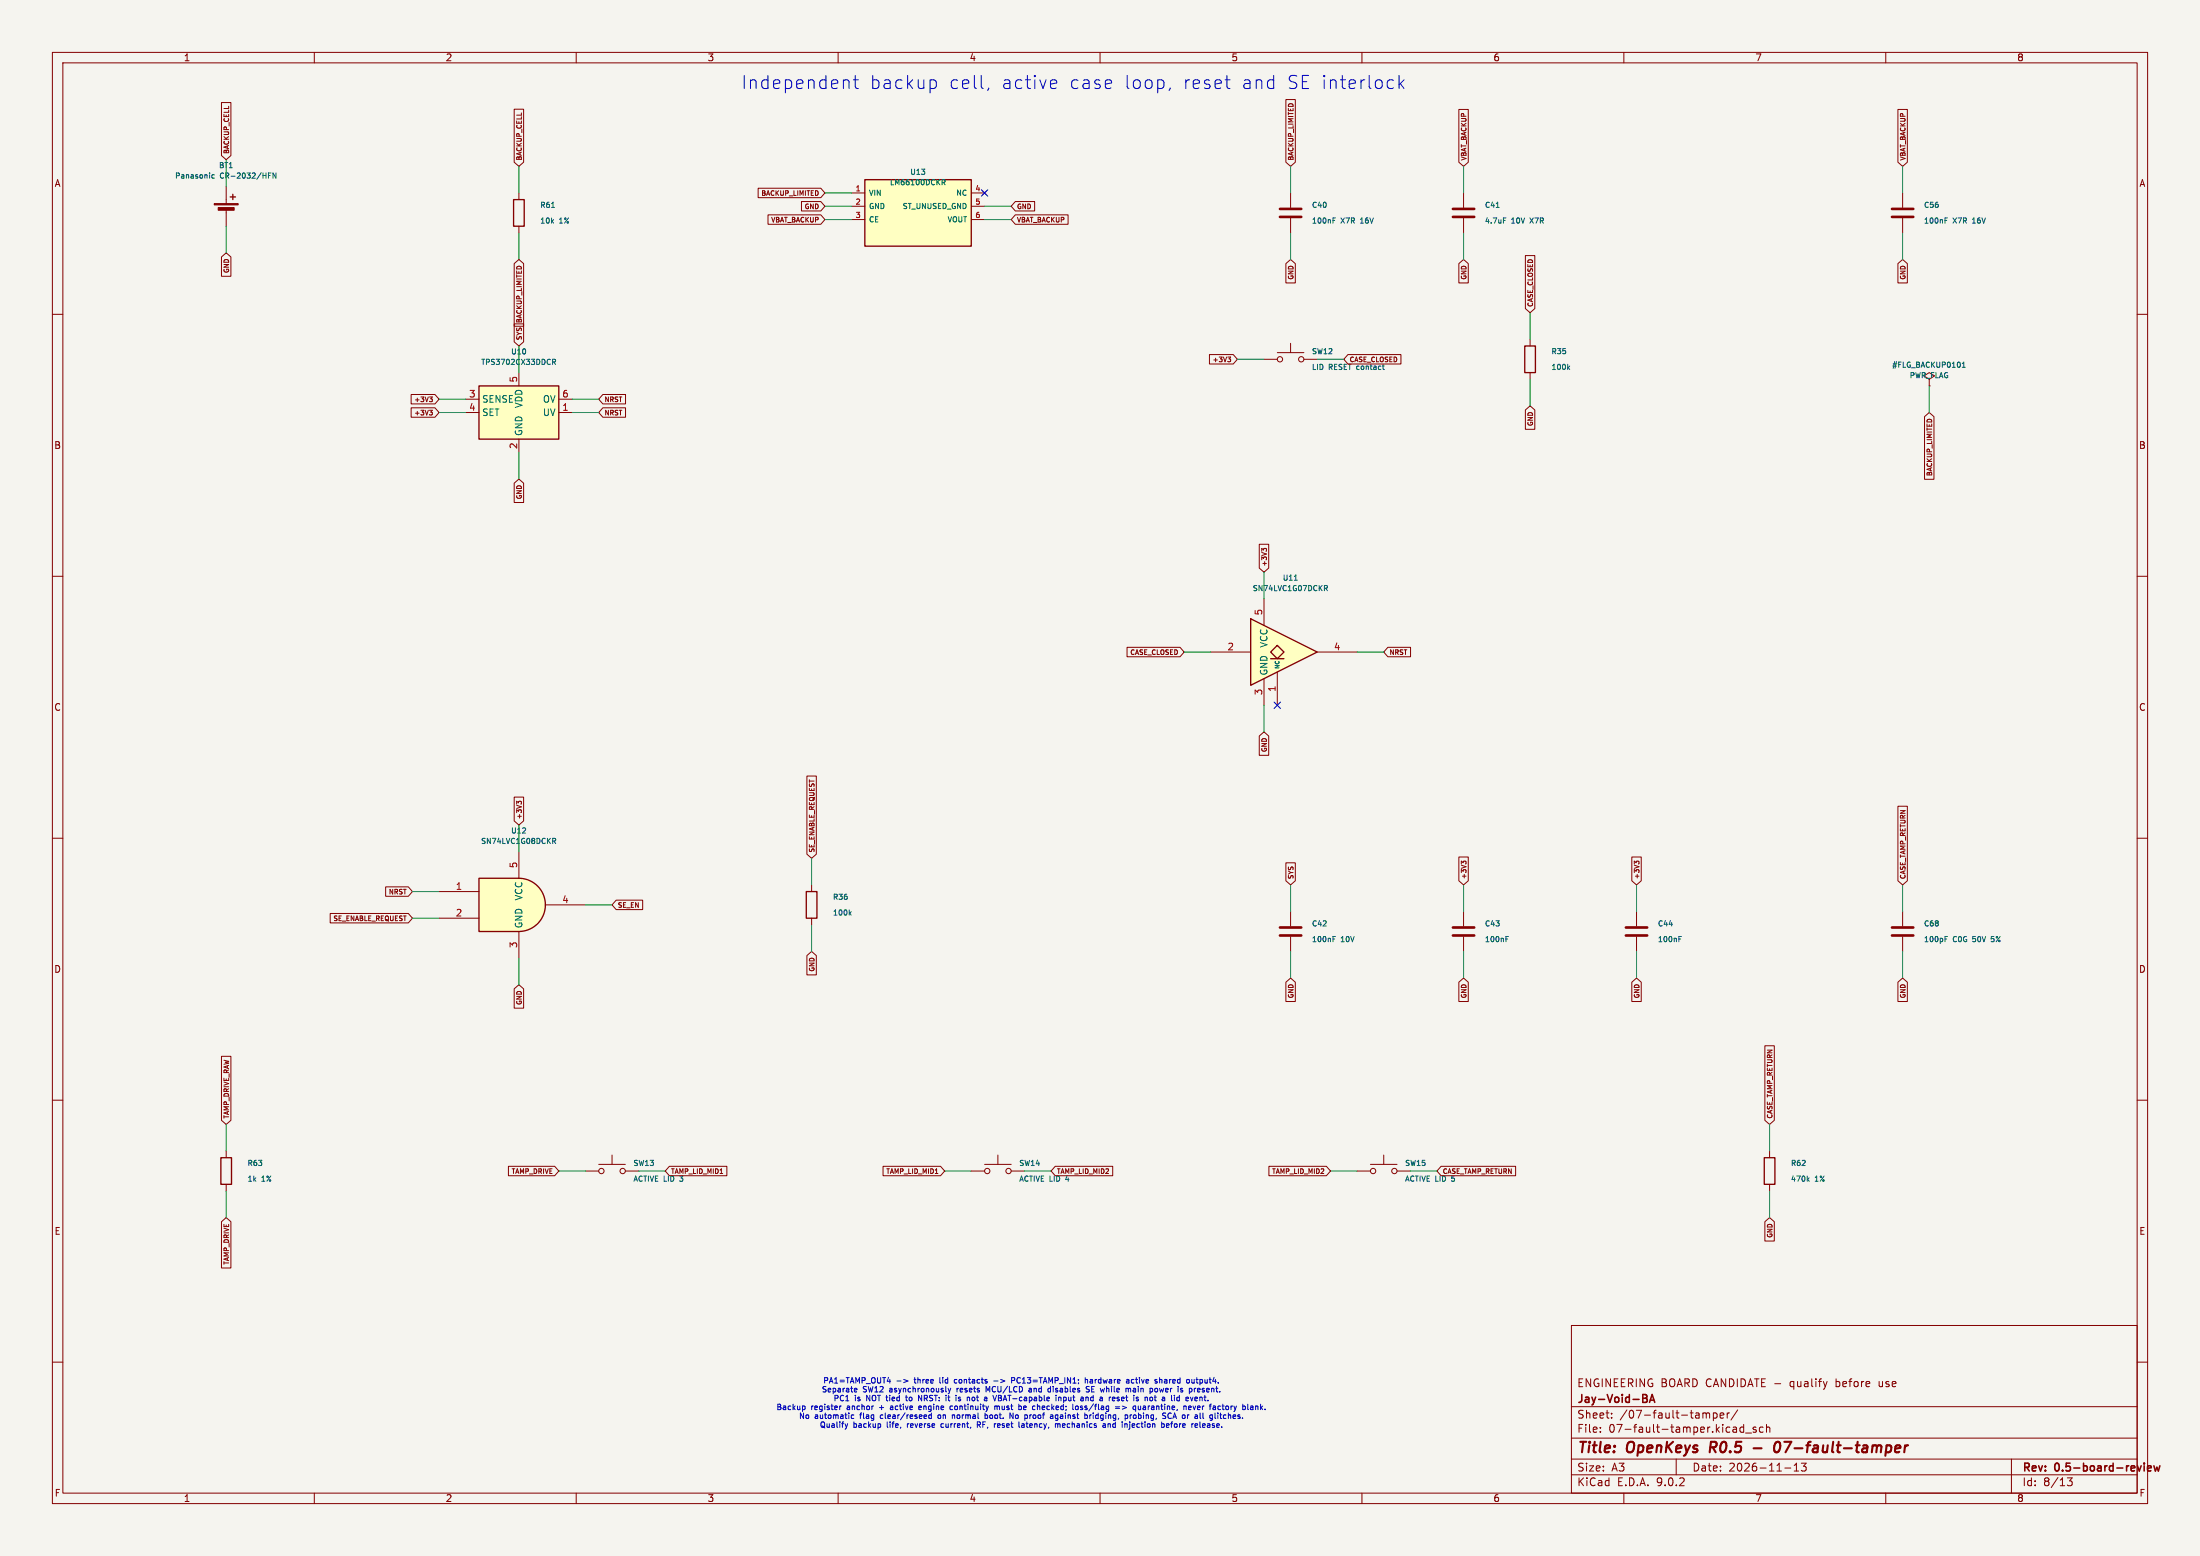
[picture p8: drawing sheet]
(kicad_sch
 (version 20250114)
 (generator "eeschema")
 (paper "A3")
 (title_block
  (title "OpenKeys R0.5 - 07-fault-tamper")
  (date "2026-11-13")
  (rev "0.5-board-review")
  (company "Jay-Void-BA")
  (comment 1 "ENGINEERING BOARD CANDIDATE - qualify before use"))
 (lib_symbols
  (symbol "OpenKeys:Battery_Cell"
   (pin_numbers (hide yes))
   (pin_names
    (offset 0) (hide yes)) (exclude_from_sim no) (in_bom yes) (on_board yes)
   (property "Reference" "BT" (at 2.54 2.54 0) (effects (font (size 1.27 1.27)) (justify left)))
   (property "Value" "Battery_Cell" (at 2.54 0 0) (effects (font (size 1.27 1.27)) (justify left)))
   (property "Footprint" "" (at 0 1.524 90) (effects (font (size 1.27 1.27)) (hide yes)))
   (property "Datasheet" "~" (at 0 1.524 90) (effects (font (size 1.27 1.27)) (hide yes)))
   (property "Description" "Single-cell battery" (at 0 0 0) (effects (font (size 1.27 1.27)) (hide yes)))
   (symbol "Battery_Cell_0_1"
    (rectangle (start -2.286 1.778) (end 2.286 1.524) (stroke (width 0) (type default)) (fill (type outline)))
    (rectangle (start -1.524 1.016) (end 1.524 0.508) (stroke (width 0) (type default)) (fill (type outline)))
    (polyline (pts (xy 0 1.778) (xy 0 2.54)) (stroke (width 0) (type default)) (fill (type none)))
    (polyline (pts (xy 0 0.762) (xy 0 0)) (stroke (width 0) (type default)) (fill (type none)))
    (polyline (pts (xy 0.762 3.048) (xy 1.778 3.048)) (stroke (width 0.254) (type default)) (fill (type none)))
    (polyline (pts (xy 1.27 3.556) (xy 1.27 2.54)) (stroke (width 0.254) (type default)) (fill (type none))))
   (symbol "Battery_Cell_1_1"
    (pin passive line (at 0 5.08 270) (length 2.54) (name "+" (effects (font (size 1.27 1.27)))) (number "1" (effects (font (size 1.27 1.27)))))
    (pin passive line (at 0 -2.54 90) (length 2.54) (name "-" (effects (font (size 1.27 1.27)))) (number "2" (effects (font (size 1.27 1.27))))))
   (embedded_fonts no))
  (symbol "OpenKeys:R"
   (pin_numbers (hide yes))
   (pin_names
    (offset 0)) (exclude_from_sim no) (in_bom yes) (on_board yes)
   (property "Reference" "R" (at 2.032 0 90) (effects (font (size 1.27 1.27))))
   (property "Value" "R" (at 0 0 90) (effects (font (size 1.27 1.27))))
   (property "Footprint" "" (at -1.778 0 90) (effects (font (size 1.27 1.27)) (hide yes)))
   (property "Datasheet" "~" (at 0 0 0) (effects (font (size 1.27 1.27)) (hide yes)))
   (property "Description" "Resistor" (at 0 0 0) (effects (font (size 1.27 1.27)) (hide yes)))
   (symbol "R_0_1"
    (rectangle (start -1.016 -2.54) (end 1.016 2.54) (stroke (width 0.254) (type default)) (fill (type none))))
   (symbol "R_1_1"
    (pin passive line (at 0 3.81 270) (length 1.27) (name "~" (effects (font (size 1.27 1.27)))) (number "1" (effects (font (size 1.27 1.27)))))
    (pin passive line (at 0 -3.81 90) (length 1.27) (name "~" (effects (font (size 1.27 1.27)))) (number "2" (effects (font (size 1.27 1.27))))))
   (embedded_fonts no))
  (symbol "OpenKeys:LM66100_DCK"
   (pin_names
    (offset 0.7)) (in_bom yes) (on_board yes)
   (property "Reference" "U" (at 0 9.35 0) (effects (font (size 1.0 1.0))))
   (property "Value" "LM66100_DCK" (at 0 7.35 0) (effects (font (size 1.0 1.0))))
   (symbol "LM66100_DCK_0_1"
    (rectangle (start -10.16 6.35) (end 10.16 -6.35) (stroke (width 0.254) (type default)) (fill (type background))))
   (symbol "LM66100_DCK_1_1"
    (pin power_in line (at -12.7 3.81 0) (length 2.54) (name "VIN" (effects (font (size 1.0 1.0)))) (number "1" (effects (font (size 1.0 1.0)))))
    (pin power_in line (at -12.7 1.27 0) (length 2.54) (name "GND" (effects (font (size 1.0 1.0)))) (number "2" (effects (font (size 1.0 1.0)))))
    (pin input line (at -12.7 -1.27 0) (length 2.54) (name "CE" (effects (font (size 1.0 1.0)))) (number "3" (effects (font (size 1.0 1.0)))))
    (pin no_connect line (at 12.7 3.81 180) (length 2.54) (name "NC" (effects (font (size 1.0 1.0)))) (number "4" (effects (font (size 1.0 1.0)))))
    (pin passive line (at 12.7 1.27 180) (length 2.54) (name "ST_UNUSED_GND" (effects (font (size 1.0 1.0)))) (number "5" (effects (font (size 1.0 1.0)))))
    (pin power_out line (at 12.7 -1.27 180) (length 2.54) (name "VOUT" (effects (font (size 1.0 1.0)))) (number "6" (effects (font (size 1.0 1.0)))))))
  (symbol "OpenKeys:C"
   (pin_numbers (hide yes))
   (pin_names
    (offset 0.254)) (exclude_from_sim no) (in_bom yes) (on_board yes)
   (property "Reference" "C" (at 0.635 2.54 0) (effects (font (size 1.27 1.27)) (justify left)))
   (property "Value" "C" (at 0.635 -2.54 0) (effects (font (size 1.27 1.27)) (justify left)))
   (property "Footprint" "" (at 0.9652 -3.81 0) (effects (font (size 1.27 1.27)) (hide yes)))
   (property "Datasheet" "~" (at 0 0 0) (effects (font (size 1.27 1.27)) (hide yes)))
   (property "Description" "Unpolarized capacitor" (at 0 0 0) (effects (font (size 1.27 1.27)) (hide yes)))
   (symbol "C_0_1"
    (polyline (pts (xy -2.032 0.762) (xy 2.032 0.762)) (stroke (width 0.508) (type default)) (fill (type none)))
    (polyline (pts (xy -2.032 -0.762) (xy 2.032 -0.762)) (stroke (width 0.508) (type default)) (fill (type none))))
   (symbol "C_1_1"
    (pin passive line (at 0 3.81 270) (length 2.794) (name "~" (effects (font (size 1.27 1.27)))) (number "1" (effects (font (size 1.27 1.27)))))
    (pin passive line (at 0 -3.81 90) (length 2.794) (name "~" (effects (font (size 1.27 1.27)))) (number "2" (effects (font (size 1.27 1.27))))))
   (embedded_fonts no))
  (symbol "OpenKeys:PWR_FLAG"
   (power)
   (pin_numbers (hide yes))
   (pin_names
    (offset 0) (hide yes)) (exclude_from_sim no) (in_bom yes) (on_board yes)
   (property "Reference" "#FLG" (at 0 1.905 0) (effects (font (size 1.27 1.27)) (hide yes)))
   (property "Value" "PWR_FLAG" (at 0 3.81 0) (effects (font (size 1.27 1.27))))
   (property "Footprint" "" (at 0 0 0) (effects (font (size 1.27 1.27)) (hide yes)))
   (property "Datasheet" "~" (at 0 0 0) (effects (font (size 1.27 1.27)) (hide yes)))
   (property "Description" "Special symbol for telling ERC where power comes from" (at 0 0 0) (effects (font (size 1.27 1.27)) (hide yes)))
   (symbol "PWR_FLAG_0_0"
    (pin power_out line (at 0 0 90) (length 0) (name "~" (effects (font (size 1.27 1.27)))) (number "1" (effects (font (size 1.27 1.27))))))
   (symbol "PWR_FLAG_0_1"
    (polyline (pts (xy 0 0) (xy 0 1.27) (xy -1.016 1.905) (xy 0 2.54) (xy 1.016 1.905) (xy 0 1.27)) (stroke (width 0) (type default)) (fill (type none))))
   (embedded_fonts no))
  (symbol "OpenKeys:TPS3702" (exclude_from_sim no) (in_bom yes) (on_board yes)
   (property "Reference" "U" (at -6.35 6.35 0) (effects (font (size 1.27 1.27))))
   (property "Value" "TPS3702" (at 6.35 6.35 0) (effects (font (size 1.27 1.27))))
   (property "Footprint" "Package_TO_SOT_SMD:SOT-23-6" (at 0 0 0) (effects (font (size 1.27 1.27)) (hide yes)))
   (property "Datasheet" "http://www.ti.com/lit/ds/symlink/tps3702.pdf" (at -10.16 10.16 0) (effects (font (size 1.27 1.27)) (hide yes)))
   (property "Description" "High-Accuracy, Overvoltage and Undervoltage Monitor, SOT-23-6" (at 0 0 0) (effects (font (size 1.27 1.27)) (hide yes)))
   (symbol "TPS3702_0_1"
    (rectangle (start -7.62 5.08) (end 7.62 -5.08) (stroke (width 0.254) (type default)) (fill (type background))))
   (symbol "TPS3702_1_1"
    (pin input line (at -10.16 2.54 0) (length 2.54) (name "SENSE" (effects (font (size 1.27 1.27)))) (number "3" (effects (font (size 1.27 1.27)))))
    (pin input line (at -10.16 0 0) (length 2.54) (name "SET" (effects (font (size 1.27 1.27)))) (number "4" (effects (font (size 1.27 1.27)))))
    (pin power_in line (at 0 7.62 270) (length 2.54) (name "VDD" (effects (font (size 1.27 1.27)))) (number "5" (effects (font (size 1.27 1.27)))))
    (pin power_in line (at 0 -7.62 90) (length 2.54) (name "GND" (effects (font (size 1.27 1.27)))) (number "2" (effects (font (size 1.27 1.27)))))
    (pin open_collector line (at 10.16 2.54 180) (length 2.54) (name "OV" (effects (font (size 1.27 1.27)))) (number "6" (effects (font (size 1.27 1.27)))))
    (pin open_collector line (at 10.16 0 180) (length 2.54) (name "UV" (effects (font (size 1.27 1.27)))) (number "1" (effects (font (size 1.27 1.27))))))
   (embedded_fonts no))
  (symbol "OpenKeys:SW_Push"
   (pin_numbers (hide yes))
   (pin_names
    (offset 1.016) (hide yes)) (exclude_from_sim no) (in_bom yes) (on_board yes)
   (property "Reference" "SW" (at 1.27 2.54 0) (effects (font (size 1.27 1.27)) (justify left)))
   (property "Value" "SW_Push" (at 0 -1.524 0) (effects (font (size 1.27 1.27))))
   (property "Footprint" "" (at 0 5.08 0) (effects (font (size 1.27 1.27)) (hide yes)))
   (property "Datasheet" "~" (at 0 5.08 0) (effects (font (size 1.27 1.27)) (hide yes)))
   (property "Description" "Push button switch, generic, two pins" (at 0 0 0) (effects (font (size 1.27 1.27)) (hide yes)))
   (symbol "SW_Push_0_1"
    (circle (center -2.032 0) (radius 0.508) (stroke (width 0) (type default)) (fill (type none)))
    (polyline (pts (xy 0 1.27) (xy 0 3.048)) (stroke (width 0) (type default)) (fill (type none)))
    (circle (center 2.032 0) (radius 0.508) (stroke (width 0) (type default)) (fill (type none)))
    (polyline (pts (xy 2.54 1.27) (xy -2.54 1.27)) (stroke (width 0) (type default)) (fill (type none)))
    (pin passive line (at -5.08 0 0) (length 2.54) (name "1" (effects (font (size 1.27 1.27)))) (number "1" (effects (font (size 1.27 1.27)))))
    (pin passive line (at 5.08 0 180) (length 2.54) (name "2" (effects (font (size 1.27 1.27)))) (number "2" (effects (font (size 1.27 1.27))))))
   (embedded_fonts no))
  (symbol "OpenKeys:74LVC1G07" (exclude_from_sim no) (in_bom yes) (on_board yes)
   (property "Reference" "U" (at 0 7.62 0) (effects (font (size 1.27 1.27))))
   (property "Value" "74LVC1G07" (at 3.81 -7.62 0) (effects (font (size 1.27 1.27))))
   (property "Footprint" "" (at 0 0 0) (effects (font (size 1.27 1.27)) (hide yes)))
   (property "Datasheet" "https://www.ti.com/lit/ds/symlink/sn74lvc1g07.pdf" (at 0 0 0) (effects (font (size 1.27 1.27)) (hide yes)))
   (property "Description" "Single Buffer Gate, Open Drain, Low-Voltage CMOS" (at 0 0 0) (effects (font (size 1.27 1.27)) (hide yes)))
   (symbol "74LVC1G07_0_1"
    (polyline (pts (xy -7.62 6.35) (xy -7.62 -6.35) (xy 5.08 0) (xy -7.62 6.35)) (stroke (width 0.254) (type default)) (fill (type background)))
    (polyline (pts (xy -3.81 -1.27) (xy -1.27 -1.27)) (stroke (width 0.254) (type default)) (fill (type background)))
    (polyline (pts (xy -2.54 1.27) (xy -3.81 0) (xy -2.54 -1.27) (xy -1.27 0) (xy -2.54 1.27)) (stroke (width 0.254) (type default)) (fill (type background))))
   (symbol "74LVC1G07_1_1"
    (pin input line (at -15.24 0 0) (length 7.62) (name "~" (effects (font (size 1.27 1.27)))) (number "2" (effects (font (size 1.27 1.27)))))
    (pin power_in line (at -5.08 10.16 270) (length 5.08) (name "VCC" (effects (font (size 1.27 1.27)))) (number "5" (effects (font (size 1.27 1.27)))))
    (pin power_in line (at -5.08 -10.16 90) (length 5.08) (name "GND" (effects (font (size 1.27 1.27)))) (number "3" (effects (font (size 1.27 1.27)))))
    (pin free line (at -2.54 -10.16 90) (length 6.35) (name "NC" (effects (font (size 0.762 0.762)))) (number "1" (effects (font (size 1.27 1.27)))))
    (pin open_collector line (at 12.7 0 180) (length 7.62) (name "~" (effects (font (size 1.27 1.27)))) (number "4" (effects (font (size 1.27 1.27))))))
   (embedded_fonts no))
  (symbol "OpenKeys:74LVC1G08" (exclude_from_sim no) (in_bom yes) (on_board yes)
   (property "Reference" "U" (at -5.08 7.62 0) (effects (font (size 1.27 1.27))))
   (property "Value" "74LVC1G08" (at 7.62 -7.62 0) (effects (font (size 1.27 1.27))))
   (property "Footprint" "" (at 0 0 0) (effects (font (size 1.27 1.27)) (hide yes)))
   (property "Datasheet" "https://www.ti.com/lit/ds/symlink/sn74lvc1g08.pdf" (at 0 0 0) (effects (font (size 1.27 1.27)) (hide yes)))
   (property "Description" "Single AND Gate, Low-Voltage CMOS" (at 0 0 0) (effects (font (size 1.27 1.27)) (hide yes)))
   (symbol "74LVC1G08_0_1"
    (arc (start 0 5.08) (mid 5.0579 0) (end 0 -5.08) (stroke (width 0.254) (type default)) (fill (type background)))
    (polyline (pts (xy 0 -5.08) (xy -7.62 -5.08) (xy -7.62 5.08) (xy 0 5.08)) (stroke (width 0.254) (type default)) (fill (type background))))
   (symbol "74LVC1G08_1_1"
    (pin input line (at -15.24 2.54 0) (length 7.62) (name "~" (effects (font (size 1.27 1.27)))) (number "1" (effects (font (size 1.27 1.27)))))
    (pin input line (at -15.24 -2.54 0) (length 7.62) (name "~" (effects (font (size 1.27 1.27)))) (number "2" (effects (font (size 1.27 1.27)))))
    (pin power_in line (at 0 10.16 270) (length 5.08) (name "VCC" (effects (font (size 1.27 1.27)))) (number "5" (effects (font (size 1.27 1.27)))))
    (pin power_in line (at 0 -10.16 90) (length 5.08) (name "GND" (effects (font (size 1.27 1.27)))) (number "3" (effects (font (size 1.27 1.27)))))
    (pin output line (at 12.7 0 180) (length 7.62) (name "~" (effects (font (size 1.27 1.27)))) (number "4" (effects (font (size 1.27 1.27))))))
   (embedded_fonts no)))
 (text "Independent backup cell, active case loop, reset and SE interlock" (at 205 16 0) (effects (font (size 2.5 2.5))))
 (wire (pts (xy 43.18 35.56) (xy 43.18 30.48)) (stroke (width 0) (type default)))
 (global_label "BACKUP_CELL"
  (shape input) (at 43.18 30.48 90) (effects (font (size 0.9 0.9)) (justify left))
  (property "Intersheetrefs" "${INTERSHEET_REFS}" (at 43.18 30.48 90) (effects (font (size 0.8 0.8)) (hide yes))))
 (wire (pts (xy 43.18 43.18) (xy 43.18 48.26)) (stroke (width 0) (type default)))
 (global_label "GND"
  (shape input) (at 43.18 48.26 270) (effects (font (size 0.9 0.9)) (justify right))
  (property "Intersheetrefs" "${INTERSHEET_REFS}" (at 43.18 48.26 270) (effects (font (size 0.8 0.8)) (hide yes))))
 (symbol
  (lib_id "OpenKeys:Battery_Cell") (at 43.18 40.64 0) (unit 1) (in_bom yes) (on_board yes) (dnp no)
  (property "Reference" "BT1" (at 43.18 31.56 0) (effects (font (size 1 1))))
  (property "Value" "Panasonic CR-2032/HFN" (at 43.18 33.56 0) (effects (font (size 1 1))))
  (property "Footprint" "Battery:Battery_Panasonic_CR2032-HFN_Horizontal_CircularHoles" (at 43.18 40.64 0) (effects (font (size 1 1)) (hide yes)))
  (property "Datasheet" "~" (at 43.18 40.64 0) (effects (font (size 1 1)) (hide yes))) (pin "1") (pin "2"))
 (wire (pts (xy 99.06 36.83) (xy 99.06 31.75)) (stroke (width 0) (type default)))
 (global_label "BACKUP_CELL"
  (shape input) (at 99.06 31.75 90) (effects (font (size 0.9 0.9)) (justify left))
  (property "Intersheetrefs" "${INTERSHEET_REFS}" (at 99.06 31.75 90) (effects (font (size 0.8 0.8)) (hide yes))))
 (wire (pts (xy 99.06 44.45) (xy 99.06 49.53)) (stroke (width 0) (type default)))
 (global_label "BACKUP_LIMITED"
  (shape input) (at 99.06 49.53 270) (effects (font (size 0.9 0.9)) (justify right))
  (property "Intersheetrefs" "${INTERSHEET_REFS}" (at 99.06 49.53 270) (effects (font (size 0.8 0.8)) (hide yes))))
 (symbol
  (lib_id "OpenKeys:R") (at 99.06 40.64 0) (unit 1) (in_bom yes) (on_board yes) (dnp no)
  (property "Reference" "R61" (at 103.06 39.14 0) (effects (font (size 1 1)) (justify left)))
  (property "Value" "10k 1%" (at 103.06 42.14 0) (effects (font (size 1 1)) (justify left)))
  (property "Footprint" "Resistor_SMD:R_0603_1608Metric" (at 103.06 40.64 0) (effects (font (size 1 1)) (hide yes)))
  (property "Datasheet" "~" (at 103.06 40.64 0) (effects (font (size 1 1)) (hide yes))) (pin "1") (pin "2"))
 (wire (pts (xy 162.56 36.83) (xy 157.48 36.83)) (stroke (width 0) (type default)))
 (global_label "BACKUP_LIMITED"
  (shape input) (at 157.48 36.83 180) (effects (font (size 0.9 0.9)) (justify right))
  (property "Intersheetrefs" "${INTERSHEET_REFS}" (at 157.48 36.83 180) (effects (font (size 0.8 0.8)) (hide yes))))
 (wire (pts (xy 162.56 39.37) (xy 157.48 39.37)) (stroke (width 0) (type default)))
 (global_label "GND"
  (shape input) (at 157.48 39.37 180) (effects (font (size 0.9 0.9)) (justify right))
  (property "Intersheetrefs" "${INTERSHEET_REFS}" (at 157.48 39.37 180) (effects (font (size 0.8 0.8)) (hide yes))))
 (wire (pts (xy 162.56 41.91) (xy 157.48 41.91)) (stroke (width 0) (type default)))
 (global_label "VBAT_BACKUP"
  (shape input) (at 157.48 41.91 180) (effects (font (size 0.9 0.9)) (justify right))
  (property "Intersheetrefs" "${INTERSHEET_REFS}" (at 157.48 41.91 180) (effects (font (size 0.8 0.8)) (hide yes))))
 (no_connect (at 187.96 36.83))
 (wire (pts (xy 187.96 39.37) (xy 193.04 39.37)) (stroke (width 0) (type default)))
 (global_label "GND"
  (shape input) (at 193.04 39.37 0) (effects (font (size 0.9 0.9)) (justify left))
  (property "Intersheetrefs" "${INTERSHEET_REFS}" (at 193.04 39.37 0) (effects (font (size 0.8 0.8)) (hide yes))))
 (wire (pts (xy 187.96 41.91) (xy 193.04 41.91)) (stroke (width 0) (type default)))
 (global_label "VBAT_BACKUP"
  (shape input) (at 193.04 41.91 0) (effects (font (size 0.9 0.9)) (justify left))
  (property "Intersheetrefs" "${INTERSHEET_REFS}" (at 193.04 41.91 0) (effects (font (size 0.8 0.8)) (hide yes))))
 (symbol
  (lib_id "OpenKeys:LM66100_DCK") (at 175.26 40.64 0) (unit 1) (in_bom yes) (on_board yes) (dnp no)
  (property "Reference" "U13" (at 175.26 32.83 0) (effects (font (size 1 1))))
  (property "Value" "LM66100DCKR" (at 175.26 34.83 0) (effects (font (size 1 1))))
  (property "Footprint" "Package_TO_SOT_SMD:SOT-363_SC-70-6" (at 175.26 40.64 0) (effects (font (size 1 1)) (hide yes)))
  (property "Datasheet" "" (at 175.26 40.64 0) (effects (font (size 1 1)) (hide yes))) (pin "1") (pin "2") (pin "3") (pin "4") (pin "5") (pin "6"))
 (wire (pts (xy 246.38 36.83) (xy 246.38 31.75)) (stroke (width 0) (type default)))
 (global_label "BACKUP_LIMITED"
  (shape input) (at 246.38 31.75 90) (effects (font (size 0.9 0.9)) (justify left))
  (property "Intersheetrefs" "${INTERSHEET_REFS}" (at 246.38 31.75 90) (effects (font (size 0.8 0.8)) (hide yes))))
 (wire (pts (xy 246.38 44.45) (xy 246.38 49.53)) (stroke (width 0) (type default)))
 (global_label "GND"
  (shape input) (at 246.38 49.53 270) (effects (font (size 0.9 0.9)) (justify right))
  (property "Intersheetrefs" "${INTERSHEET_REFS}" (at 246.38 49.53 270) (effects (font (size 0.8 0.8)) (hide yes))))
 (symbol
  (lib_id "OpenKeys:C") (at 246.38 40.64 0) (unit 1) (in_bom yes) (on_board yes) (dnp no)
  (property "Reference" "C40" (at 250.38 39.14 0) (effects (font (size 1 1)) (justify left)))
  (property "Value" "100nF X7R 16V" (at 250.38 42.14 0) (effects (font (size 1 1)) (justify left)))
  (property "Footprint" "Capacitor_SMD:C_0603_1608Metric" (at 250.38 40.64 0) (effects (font (size 1 1)) (hide yes)))
  (property "Datasheet" "~" (at 250.38 40.64 0) (effects (font (size 1 1)) (hide yes))) (pin "1") (pin "2"))
 (wire (pts (xy 279.4 36.83) (xy 279.4 31.75)) (stroke (width 0) (type default)))
 (global_label "VBAT_BACKUP"
  (shape input) (at 279.4 31.75 90) (effects (font (size 0.9 0.9)) (justify left))
  (property "Intersheetrefs" "${INTERSHEET_REFS}" (at 279.4 31.75 90) (effects (font (size 0.8 0.8)) (hide yes))))
 (wire (pts (xy 279.4 44.45) (xy 279.4 49.53)) (stroke (width 0) (type default)))
 (global_label "GND"
  (shape input) (at 279.4 49.53 270) (effects (font (size 0.9 0.9)) (justify right))
  (property "Intersheetrefs" "${INTERSHEET_REFS}" (at 279.4 49.53 270) (effects (font (size 0.8 0.8)) (hide yes))))
 (symbol
  (lib_id "OpenKeys:C") (at 279.4 40.64 0) (unit 1) (in_bom yes) (on_board yes) (dnp no)
  (property "Reference" "C41" (at 283.4 39.14 0) (effects (font (size 1 1)) (justify left)))
  (property "Value" "4.7uF 10V X7R" (at 283.4 42.14 0) (effects (font (size 1 1)) (justify left)))
  (property "Footprint" "Capacitor_SMD:C_0805_2012Metric" (at 283.4 40.64 0) (effects (font (size 1 1)) (hide yes)))
  (property "Datasheet" "~" (at 283.4 40.64 0) (effects (font (size 1 1)) (hide yes))) (pin "1") (pin "2"))
 (wire (pts (xy 368.3 73.66) (xy 368.3 78.74)) (stroke (width 0) (type default)))
 (global_label "BACKUP_LIMITED"
  (shape input) (at 368.3 78.74 270) (effects (font (size 0.9 0.9)) (justify right))
  (property "Intersheetrefs" "${INTERSHEET_REFS}" (at 368.3 78.74 270) (effects (font (size 0.8 0.8)) (hide yes))))
 (symbol
  (lib_id "OpenKeys:PWR_FLAG") (at 368.3 73.66 0) (unit 1) (in_bom no) (on_board no) (dnp no)
  (property "Reference" "#FLG_BACKUP" (at 368.3 69.66 0) (effects (font (size 1 1))))
  (property "Value" "PWR_FLAG" (at 368.3 71.66 0) (effects (font (size 1 1))))
  (property "Footprint" "" (at 368.3 73.66 0) (effects (font (size 1 1)) (hide yes)))
  (property "Datasheet" "~" (at 368.3 73.66 0) (effects (font (size 1 1)) (hide yes))) (pin "1"))
 (wire (pts (xy 363.22 36.83) (xy 363.22 31.75)) (stroke (width 0) (type default)))
 (global_label "VBAT_BACKUP"
  (shape input) (at 363.22 31.75 90) (effects (font (size 0.9 0.9)) (justify left))
  (property "Intersheetrefs" "${INTERSHEET_REFS}" (at 363.22 31.75 90) (effects (font (size 0.8 0.8)) (hide yes))))
 (wire (pts (xy 363.22 44.45) (xy 363.22 49.53)) (stroke (width 0) (type default)))
 (global_label "GND"
  (shape input) (at 363.22 49.53 270) (effects (font (size 0.9 0.9)) (justify right))
  (property "Intersheetrefs" "${INTERSHEET_REFS}" (at 363.22 49.53 270) (effects (font (size 0.8 0.8)) (hide yes))))
 (symbol
  (lib_id "OpenKeys:C") (at 363.22 40.64 0) (unit 1) (in_bom yes) (on_board yes) (dnp no)
  (property "Reference" "C56" (at 367.22 39.14 0) (effects (font (size 1 1)) (justify left)))
  (property "Value" "100nF X7R 16V" (at 367.22 42.14 0) (effects (font (size 1 1)) (justify left)))
  (property "Footprint" "Capacitor_SMD:C_0603_1608Metric" (at 367.22 40.64 0) (effects (font (size 1 1)) (hide yes)))
  (property "Datasheet" "~" (at 367.22 40.64 0) (effects (font (size 1 1)) (hide yes))) (pin "1") (pin "2"))
 (wire (pts (xy 88.9 76.2) (xy 83.82 76.2)) (stroke (width 0) (type default)))
 (global_label "+3V3"
  (shape input) (at 83.82 76.2 180) (effects (font (size 0.9 0.9)) (justify right))
  (property "Intersheetrefs" "${INTERSHEET_REFS}" (at 83.82 76.2 180) (effects (font (size 0.8 0.8)) (hide yes))))
 (wire (pts (xy 88.9 78.74) (xy 83.82 78.74)) (stroke (width 0) (type default)))
 (global_label "+3V3"
  (shape input) (at 83.82 78.74 180) (effects (font (size 0.9 0.9)) (justify right))
  (property "Intersheetrefs" "${INTERSHEET_REFS}" (at 83.82 78.74 180) (effects (font (size 0.8 0.8)) (hide yes))))
 (wire (pts (xy 99.06 71.12) (xy 99.06 66.04)) (stroke (width 0) (type default)))
 (global_label "SYS"
  (shape input) (at 99.06 66.04 90) (effects (font (size 0.9 0.9)) (justify left))
  (property "Intersheetrefs" "${INTERSHEET_REFS}" (at 99.06 66.04 90) (effects (font (size 0.8 0.8)) (hide yes))))
 (wire (pts (xy 99.06 86.36) (xy 99.06 91.44)) (stroke (width 0) (type default)))
 (global_label "GND"
  (shape input) (at 99.06 91.44 270) (effects (font (size 0.9 0.9)) (justify right))
  (property "Intersheetrefs" "${INTERSHEET_REFS}" (at 99.06 91.44 270) (effects (font (size 0.8 0.8)) (hide yes))))
 (wire (pts (xy 109.22 76.2) (xy 114.3 76.2)) (stroke (width 0) (type default)))
 (global_label "NRST"
  (shape input) (at 114.3 76.2 0) (effects (font (size 0.9 0.9)) (justify left))
  (property "Intersheetrefs" "${INTERSHEET_REFS}" (at 114.3 76.2 0) (effects (font (size 0.8 0.8)) (hide yes))))
 (wire (pts (xy 109.22 78.74) (xy 114.3 78.74)) (stroke (width 0) (type default)))
 (global_label "NRST"
  (shape input) (at 114.3 78.74 0) (effects (font (size 0.9 0.9)) (justify left))
  (property "Intersheetrefs" "${INTERSHEET_REFS}" (at 114.3 78.74 0) (effects (font (size 0.8 0.8)) (hide yes))))
 (symbol
  (lib_id "OpenKeys:TPS3702") (at 99.06 78.74 0) (unit 1) (in_bom yes) (on_board yes) (dnp no)
  (property "Reference" "U10" (at 99.06 67.12 0) (effects (font (size 1 1))))
  (property "Value" "TPS3702CX33DDCR" (at 99.06 69.12 0) (effects (font (size 1 1))))
  (property "Footprint" "Package_TO_SOT_SMD:TSOT-23-6" (at 99.06 78.74 0) (effects (font (size 1 1)) (hide yes)))
  (property "Datasheet" "http://www.ti.com/lit/ds/symlink/tps3702.pdf" (at 99.06 78.74 0) (effects (font (size 1 1)) (hide yes))) (pin "3") (pin "4") (pin "5") (pin "2") (pin "6") (pin "1"))
 (wire (pts (xy 241.3 68.58) (xy 236.22 68.58)) (stroke (width 0) (type default)))
 (global_label "+3V3"
  (shape input) (at 236.22 68.58 180) (effects (font (size 0.9 0.9)) (justify right))
  (property "Intersheetrefs" "${INTERSHEET_REFS}" (at 236.22 68.58 180) (effects (font (size 0.8 0.8)) (hide yes))))
 (wire (pts (xy 251.46 68.58) (xy 256.54 68.58)) (stroke (width 0) (type default)))
 (global_label "CASE_CLOSED"
  (shape input) (at 256.54 68.58 0) (effects (font (size 0.9 0.9)) (justify left))
  (property "Intersheetrefs" "${INTERSHEET_REFS}" (at 256.54 68.58 0) (effects (font (size 0.8 0.8)) (hide yes))))
 (symbol
  (lib_id "OpenKeys:SW_Push") (at 246.38 68.58 0) (unit 1) (in_bom yes) (on_board yes) (dnp no)
  (property "Reference" "SW12" (at 250.38 67.08 0) (effects (font (size 1 1)) (justify left)))
  (property "Value" "LID RESET contact" (at 250.38 70.08 0) (effects (font (size 1 1)) (justify left)))
  (property "Footprint" "Button_Switch_SMD:SW_SPST_TL3342" (at 250.38 68.58 0) (effects (font (size 1 1)) (hide yes)))
  (property "Datasheet" "~" (at 250.38 68.58 0) (effects (font (size 1 1)) (hide yes))) (pin "1") (pin "2"))
 (wire (pts (xy 292.1 64.77) (xy 292.1 59.69)) (stroke (width 0) (type default)))
 (global_label "CASE_CLOSED"
  (shape input) (at 292.1 59.69 90) (effects (font (size 0.9 0.9)) (justify left))
  (property "Intersheetrefs" "${INTERSHEET_REFS}" (at 292.1 59.69 90) (effects (font (size 0.8 0.8)) (hide yes))))
 (wire (pts (xy 292.1 72.39) (xy 292.1 77.47)) (stroke (width 0) (type default)))
 (global_label "GND"
  (shape input) (at 292.1 77.47 270) (effects (font (size 0.9 0.9)) (justify right))
  (property "Intersheetrefs" "${INTERSHEET_REFS}" (at 292.1 77.47 270) (effects (font (size 0.8 0.8)) (hide yes))))
 (symbol
  (lib_id "OpenKeys:R") (at 292.1 68.58 0) (unit 1) (in_bom yes) (on_board yes) (dnp no)
  (property "Reference" "R35" (at 296.1 67.08 0) (effects (font (size 1 1)) (justify left)))
  (property "Value" "100k" (at 296.1 70.08 0) (effects (font (size 1 1)) (justify left)))
  (property "Footprint" "Resistor_SMD:R_0603_1608Metric" (at 296.1 68.58 0) (effects (font (size 1 1)) (hide yes)))
  (property "Datasheet" "~" (at 296.1 68.58 0) (effects (font (size 1 1)) (hide yes))) (pin "1") (pin "2"))
 (wire (pts (xy 231.14 124.46) (xy 226.06 124.46)) (stroke (width 0) (type default)))
 (global_label "CASE_CLOSED"
  (shape input) (at 226.06 124.46 180) (effects (font (size 0.9 0.9)) (justify right))
  (property "Intersheetrefs" "${INTERSHEET_REFS}" (at 226.06 124.46 180) (effects (font (size 0.8 0.8)) (hide yes))))
 (wire (pts (xy 241.3 114.3) (xy 241.3 109.22)) (stroke (width 0) (type default)))
 (global_label "+3V3"
  (shape input) (at 241.3 109.22 90) (effects (font (size 0.9 0.9)) (justify left))
  (property "Intersheetrefs" "${INTERSHEET_REFS}" (at 241.3 109.22 90) (effects (font (size 0.8 0.8)) (hide yes))))
 (wire (pts (xy 241.3 134.62) (xy 241.3 139.7)) (stroke (width 0) (type default)))
 (global_label "GND"
  (shape input) (at 241.3 139.7 270) (effects (font (size 0.9 0.9)) (justify right))
  (property "Intersheetrefs" "${INTERSHEET_REFS}" (at 241.3 139.7 270) (effects (font (size 0.8 0.8)) (hide yes))))
 (no_connect (at 243.84 134.62))
 (wire (pts (xy 259.08 124.46) (xy 264.16 124.46)) (stroke (width 0) (type default)))
 (global_label "NRST"
  (shape input) (at 264.16 124.46 0) (effects (font (size 0.9 0.9)) (justify left))
  (property "Intersheetrefs" "${INTERSHEET_REFS}" (at 264.16 124.46 0) (effects (font (size 0.8 0.8)) (hide yes))))
 (symbol
  (lib_id "OpenKeys:74LVC1G07") (at 246.38 124.46 0) (unit 1) (in_bom yes) (on_board yes) (dnp no)
  (property "Reference" "U11" (at 246.38 110.3 0) (effects (font (size 1 1))))
  (property "Value" "SN74LVC1G07DCKR" (at 246.38 112.3 0) (effects (font (size 1 1))))
  (property "Footprint" "Package_TO_SOT_SMD:SOT-353_SC-70-5" (at 246.38 124.46 0) (effects (font (size 1 1)) (hide yes)))
  (property "Datasheet" "https://www.ti.com/lit/ds/symlink/sn74lvc1g07.pdf" (at 246.38 124.46 0) (effects (font (size 1 1)) (hide yes))) (pin "2") (pin "5") (pin "3") (pin "1") (pin "4"))
 (wire (pts (xy 83.82 170.18) (xy 78.74 170.18)) (stroke (width 0) (type default)))
 (global_label "NRST"
  (shape input) (at 78.74 170.18 180) (effects (font (size 0.9 0.9)) (justify right))
  (property "Intersheetrefs" "${INTERSHEET_REFS}" (at 78.74 170.18 180) (effects (font (size 0.8 0.8)) (hide yes))))
 (wire (pts (xy 83.82 175.26) (xy 78.74 175.26)) (stroke (width 0) (type default)))
 (global_label "SE_ENABLE_REQUEST"
  (shape input) (at 78.74 175.26 180) (effects (font (size 0.9 0.9)) (justify right))
  (property "Intersheetrefs" "${INTERSHEET_REFS}" (at 78.74 175.26 180) (effects (font (size 0.8 0.8)) (hide yes))))
 (wire (pts (xy 99.06 162.56) (xy 99.06 157.48)) (stroke (width 0) (type default)))
 (global_label "+3V3"
  (shape input) (at 99.06 157.48 90) (effects (font (size 0.9 0.9)) (justify left))
  (property "Intersheetrefs" "${INTERSHEET_REFS}" (at 99.06 157.48 90) (effects (font (size 0.8 0.8)) (hide yes))))
 (wire (pts (xy 99.06 182.88) (xy 99.06 187.96)) (stroke (width 0) (type default)))
 (global_label "GND"
  (shape input) (at 99.06 187.96 270) (effects (font (size 0.9 0.9)) (justify right))
  (property "Intersheetrefs" "${INTERSHEET_REFS}" (at 99.06 187.96 270) (effects (font (size 0.8 0.8)) (hide yes))))
 (wire (pts (xy 111.76 172.72) (xy 116.84 172.72)) (stroke (width 0) (type default)))
 (global_label "SE_EN"
  (shape input) (at 116.84 172.72 0) (effects (font (size 0.9 0.9)) (justify left))
  (property "Intersheetrefs" "${INTERSHEET_REFS}" (at 116.84 172.72 0) (effects (font (size 0.8 0.8)) (hide yes))))
 (symbol
  (lib_id "OpenKeys:74LVC1G08") (at 99.06 172.72 0) (unit 1) (in_bom yes) (on_board yes) (dnp no)
  (property "Reference" "U12" (at 99.06 158.56 0) (effects (font (size 1 1))))
  (property "Value" "SN74LVC1G08DCKR" (at 99.06 160.56 0) (effects (font (size 1 1))))
  (property "Footprint" "Package_TO_SOT_SMD:SOT-353_SC-70-5" (at 99.06 172.72 0) (effects (font (size 1 1)) (hide yes)))
  (property "Datasheet" "https://www.ti.com/lit/ds/symlink/sn74lvc1g08.pdf" (at 99.06 172.72 0) (effects (font (size 1 1)) (hide yes))) (pin "1") (pin "2") (pin "5") (pin "3") (pin "4"))
 (wire (pts (xy 154.94 168.91) (xy 154.94 163.83)) (stroke (width 0) (type default)))
 (global_label "SE_ENABLE_REQUEST"
  (shape input) (at 154.94 163.83 90) (effects (font (size 0.9 0.9)) (justify left))
  (property "Intersheetrefs" "${INTERSHEET_REFS}" (at 154.94 163.83 90) (effects (font (size 0.8 0.8)) (hide yes))))
 (wire (pts (xy 154.94 176.53) (xy 154.94 181.61)) (stroke (width 0) (type default)))
 (global_label "GND"
  (shape input) (at 154.94 181.61 270) (effects (font (size 0.9 0.9)) (justify right))
  (property "Intersheetrefs" "${INTERSHEET_REFS}" (at 154.94 181.61 270) (effects (font (size 0.8 0.8)) (hide yes))))
 (symbol
  (lib_id "OpenKeys:R") (at 154.94 172.72 0) (unit 1) (in_bom yes) (on_board yes) (dnp no)
  (property "Reference" "R36" (at 158.94 171.22 0) (effects (font (size 1 1)) (justify left)))
  (property "Value" "100k" (at 158.94 174.22 0) (effects (font (size 1 1)) (justify left)))
  (property "Footprint" "Resistor_SMD:R_0603_1608Metric" (at 158.94 172.72 0) (effects (font (size 1 1)) (hide yes)))
  (property "Datasheet" "~" (at 158.94 172.72 0) (effects (font (size 1 1)) (hide yes))) (pin "1") (pin "2"))
 (wire (pts (xy 246.38 173.99) (xy 246.38 168.91)) (stroke (width 0) (type default)))
 (global_label "SYS"
  (shape input) (at 246.38 168.91 90) (effects (font (size 0.9 0.9)) (justify left))
  (property "Intersheetrefs" "${INTERSHEET_REFS}" (at 246.38 168.91 90) (effects (font (size 0.8 0.8)) (hide yes))))
 (wire (pts (xy 246.38 181.61) (xy 246.38 186.69)) (stroke (width 0) (type default)))
 (global_label "GND"
  (shape input) (at 246.38 186.69 270) (effects (font (size 0.9 0.9)) (justify right))
  (property "Intersheetrefs" "${INTERSHEET_REFS}" (at 246.38 186.69 270) (effects (font (size 0.8 0.8)) (hide yes))))
 (symbol
  (lib_id "OpenKeys:C") (at 246.38 177.8 0) (unit 1) (in_bom yes) (on_board yes) (dnp no)
  (property "Reference" "C42" (at 250.38 176.3 0) (effects (font (size 1 1)) (justify left)))
  (property "Value" "100nF 10V" (at 250.38 179.3 0) (effects (font (size 1 1)) (justify left)))
  (property "Footprint" "Capacitor_SMD:C_0603_1608Metric" (at 250.38 177.8 0) (effects (font (size 1 1)) (hide yes)))
  (property "Datasheet" "~" (at 250.38 177.8 0) (effects (font (size 1 1)) (hide yes))) (pin "1") (pin "2"))
 (wire (pts (xy 279.4 173.99) (xy 279.4 168.91)) (stroke (width 0) (type default)))
 (global_label "+3V3"
  (shape input) (at 279.4 168.91 90) (effects (font (size 0.9 0.9)) (justify left))
  (property "Intersheetrefs" "${INTERSHEET_REFS}" (at 279.4 168.91 90) (effects (font (size 0.8 0.8)) (hide yes))))
 (wire (pts (xy 279.4 181.61) (xy 279.4 186.69)) (stroke (width 0) (type default)))
 (global_label "GND"
  (shape input) (at 279.4 186.69 270) (effects (font (size 0.9 0.9)) (justify right))
  (property "Intersheetrefs" "${INTERSHEET_REFS}" (at 279.4 186.69 270) (effects (font (size 0.8 0.8)) (hide yes))))
 (symbol
  (lib_id "OpenKeys:C") (at 279.4 177.8 0) (unit 1) (in_bom yes) (on_board yes) (dnp no)
  (property "Reference" "C43" (at 283.4 176.3 0) (effects (font (size 1 1)) (justify left)))
  (property "Value" "100nF" (at 283.4 179.3 0) (effects (font (size 1 1)) (justify left)))
  (property "Footprint" "Capacitor_SMD:C_0603_1608Metric" (at 283.4 177.8 0) (effects (font (size 1 1)) (hide yes)))
  (property "Datasheet" "~" (at 283.4 177.8 0) (effects (font (size 1 1)) (hide yes))) (pin "1") (pin "2"))
 (wire (pts (xy 312.42 173.99) (xy 312.42 168.91)) (stroke (width 0) (type default)))
 (global_label "+3V3"
  (shape input) (at 312.42 168.91 90) (effects (font (size 0.9 0.9)) (justify left))
  (property "Intersheetrefs" "${INTERSHEET_REFS}" (at 312.42 168.91 90) (effects (font (size 0.8 0.8)) (hide yes))))
 (wire (pts (xy 312.42 181.61) (xy 312.42 186.69)) (stroke (width 0) (type default)))
 (global_label "GND"
  (shape input) (at 312.42 186.69 270) (effects (font (size 0.9 0.9)) (justify right))
  (property "Intersheetrefs" "${INTERSHEET_REFS}" (at 312.42 186.69 270) (effects (font (size 0.8 0.8)) (hide yes))))
 (symbol
  (lib_id "OpenKeys:C") (at 312.42 177.8 0) (unit 1) (in_bom yes) (on_board yes) (dnp no)
  (property "Reference" "C44" (at 316.42 176.3 0) (effects (font (size 1 1)) (justify left)))
  (property "Value" "100nF" (at 316.42 179.3 0) (effects (font (size 1 1)) (justify left)))
  (property "Footprint" "Capacitor_SMD:C_0603_1608Metric" (at 316.42 177.8 0) (effects (font (size 1 1)) (hide yes)))
  (property "Datasheet" "~" (at 316.42 177.8 0) (effects (font (size 1 1)) (hide yes))) (pin "1") (pin "2"))
 (wire (pts (xy 43.18 219.71) (xy 43.18 214.63)) (stroke (width 0) (type default)))
 (global_label "TAMP_DRIVE_RAW"
  (shape input) (at 43.18 214.63 90) (effects (font (size 0.9 0.9)) (justify left))
  (property "Intersheetrefs" "${INTERSHEET_REFS}" (at 43.18 214.63 90) (effects (font (size 0.8 0.8)) (hide yes))))
 (wire (pts (xy 43.18 227.33) (xy 43.18 232.41)) (stroke (width 0) (type default)))
 (global_label "TAMP_DRIVE"
  (shape input) (at 43.18 232.41 270) (effects (font (size 0.9 0.9)) (justify right))
  (property "Intersheetrefs" "${INTERSHEET_REFS}" (at 43.18 232.41 270) (effects (font (size 0.8 0.8)) (hide yes))))
 (symbol
  (lib_id "OpenKeys:R") (at 43.18 223.52 0) (unit 1) (in_bom yes) (on_board yes) (dnp no)
  (property "Reference" "R63" (at 47.18 222.02 0) (effects (font (size 1 1)) (justify left)))
  (property "Value" "1k 1%" (at 47.18 225.02 0) (effects (font (size 1 1)) (justify left)))
  (property "Footprint" "Resistor_SMD:R_0603_1608Metric" (at 47.18 223.52 0) (effects (font (size 1 1)) (hide yes)))
  (property "Datasheet" "~" (at 47.18 223.52 0) (effects (font (size 1 1)) (hide yes))) (pin "1") (pin "2"))
 (wire (pts (xy 111.76 223.52) (xy 106.68 223.52)) (stroke (width 0) (type default)))
 (global_label "TAMP_DRIVE"
  (shape input) (at 106.68 223.52 180) (effects (font (size 0.9 0.9)) (justify right))
  (property "Intersheetrefs" "${INTERSHEET_REFS}" (at 106.68 223.52 180) (effects (font (size 0.8 0.8)) (hide yes))))
 (wire (pts (xy 121.92 223.52) (xy 127.0 223.52)) (stroke (width 0) (type default)))
 (global_label "TAMP_LID_MID1"
  (shape input) (at 127.0 223.52 0) (effects (font (size 0.9 0.9)) (justify left))
  (property "Intersheetrefs" "${INTERSHEET_REFS}" (at 127.0 223.52 0) (effects (font (size 0.8 0.8)) (hide yes))))
 (symbol
  (lib_id "OpenKeys:SW_Push") (at 116.84 223.52 0) (unit 1) (in_bom yes) (on_board yes) (dnp no)
  (property "Reference" "SW13" (at 120.84 222.02 0) (effects (font (size 1 1)) (justify left)))
  (property "Value" "ACTIVE LID 3" (at 120.84 225.02 0) (effects (font (size 1 1)) (justify left)))
  (property "Footprint" "Button_Switch_SMD:SW_SPST_TL3342" (at 120.84 223.52 0) (effects (font (size 1 1)) (hide yes)))
  (property "Datasheet" "~" (at 120.84 223.52 0) (effects (font (size 1 1)) (hide yes))) (pin "1") (pin "2"))
 (wire (pts (xy 185.42 223.52) (xy 180.34 223.52)) (stroke (width 0) (type default)))
 (global_label "TAMP_LID_MID1"
  (shape input) (at 180.34 223.52 180) (effects (font (size 0.9 0.9)) (justify right))
  (property "Intersheetrefs" "${INTERSHEET_REFS}" (at 180.34 223.52 180) (effects (font (size 0.8 0.8)) (hide yes))))
 (wire (pts (xy 195.58 223.52) (xy 200.66 223.52)) (stroke (width 0) (type default)))
 (global_label "TAMP_LID_MID2"
  (shape input) (at 200.66 223.52 0) (effects (font (size 0.9 0.9)) (justify left))
  (property "Intersheetrefs" "${INTERSHEET_REFS}" (at 200.66 223.52 0) (effects (font (size 0.8 0.8)) (hide yes))))
 (symbol
  (lib_id "OpenKeys:SW_Push") (at 190.5 223.52 0) (unit 1) (in_bom yes) (on_board yes) (dnp no)
  (property "Reference" "SW14" (at 194.5 222.02 0) (effects (font (size 1 1)) (justify left)))
  (property "Value" "ACTIVE LID 4" (at 194.5 225.02 0) (effects (font (size 1 1)) (justify left)))
  (property "Footprint" "Button_Switch_SMD:SW_SPST_TL3342" (at 194.5 223.52 0) (effects (font (size 1 1)) (hide yes)))
  (property "Datasheet" "~" (at 194.5 223.52 0) (effects (font (size 1 1)) (hide yes))) (pin "1") (pin "2"))
 (wire (pts (xy 259.08 223.52) (xy 254.0 223.52)) (stroke (width 0) (type default)))
 (global_label "TAMP_LID_MID2"
  (shape input) (at 254.0 223.52 180) (effects (font (size 0.9 0.9)) (justify right))
  (property "Intersheetrefs" "${INTERSHEET_REFS}" (at 254.0 223.52 180) (effects (font (size 0.8 0.8)) (hide yes))))
 (wire (pts (xy 269.24 223.52) (xy 274.32 223.52)) (stroke (width 0) (type default)))
 (global_label "CASE_TAMP_RETURN"
  (shape input) (at 274.32 223.52 0) (effects (font (size 0.9 0.9)) (justify left))
  (property "Intersheetrefs" "${INTERSHEET_REFS}" (at 274.32 223.52 0) (effects (font (size 0.8 0.8)) (hide yes))))
 (symbol
  (lib_id "OpenKeys:SW_Push") (at 264.16 223.52 0) (unit 1) (in_bom yes) (on_board yes) (dnp no)
  (property "Reference" "SW15" (at 268.16 222.02 0) (effects (font (size 1 1)) (justify left)))
  (property "Value" "ACTIVE LID 5" (at 268.16 225.02 0) (effects (font (size 1 1)) (justify left)))
  (property "Footprint" "Button_Switch_SMD:SW_SPST_TL3342" (at 268.16 223.52 0) (effects (font (size 1 1)) (hide yes)))
  (property "Datasheet" "~" (at 268.16 223.52 0) (effects (font (size 1 1)) (hide yes))) (pin "1") (pin "2"))
 (wire (pts (xy 337.82 219.71) (xy 337.82 214.63)) (stroke (width 0) (type default)))
 (global_label "CASE_TAMP_RETURN"
  (shape input) (at 337.82 214.63 90) (effects (font (size 0.9 0.9)) (justify left))
  (property "Intersheetrefs" "${INTERSHEET_REFS}" (at 337.82 214.63 90) (effects (font (size 0.8 0.8)) (hide yes))))
 (wire (pts (xy 337.82 227.33) (xy 337.82 232.41)) (stroke (width 0) (type default)))
 (global_label "GND"
  (shape input) (at 337.82 232.41 270) (effects (font (size 0.9 0.9)) (justify right))
  (property "Intersheetrefs" "${INTERSHEET_REFS}" (at 337.82 232.41 270) (effects (font (size 0.8 0.8)) (hide yes))))
 (symbol
  (lib_id "OpenKeys:R") (at 337.82 223.52 0) (unit 1) (in_bom yes) (on_board yes) (dnp no)
  (property "Reference" "R62" (at 341.82 222.02 0) (effects (font (size 1 1)) (justify left)))
  (property "Value" "470k 1%" (at 341.82 225.02 0) (effects (font (size 1 1)) (justify left)))
  (property "Footprint" "Resistor_SMD:R_0603_1608Metric" (at 341.82 223.52 0) (effects (font (size 1 1)) (hide yes)))
  (property "Datasheet" "~" (at 341.82 223.52 0) (effects (font (size 1 1)) (hide yes))) (pin "1") (pin "2"))
 (wire (pts (xy 363.22 173.99) (xy 363.22 168.91)) (stroke (width 0) (type default)))
 (global_label "CASE_TAMP_RETURN"
  (shape input) (at 363.22 168.91 90) (effects (font (size 0.9 0.9)) (justify left))
  (property "Intersheetrefs" "${INTERSHEET_REFS}" (at 363.22 168.91 90) (effects (font (size 0.8 0.8)) (hide yes))))
 (wire (pts (xy 363.22 181.61) (xy 363.22 186.69)) (stroke (width 0) (type default)))
 (global_label "GND"
  (shape input) (at 363.22 186.69 270) (effects (font (size 0.9 0.9)) (justify right))
  (property "Intersheetrefs" "${INTERSHEET_REFS}" (at 363.22 186.69 270) (effects (font (size 0.8 0.8)) (hide yes))))
 (symbol
  (lib_id "OpenKeys:C") (at 363.22 177.8 0) (unit 1) (in_bom yes) (on_board yes) (dnp no)
  (property "Reference" "C68" (at 367.22 176.3 0) (effects (font (size 1 1)) (justify left)))
  (property "Value" "100pF C0G 50V 5%" (at 367.22 179.3 0) (effects (font (size 1 1)) (justify left)))
  (property "Footprint" "Capacitor_SMD:C_0603_1608Metric" (at 367.22 177.8 0) (effects (font (size 1 1)) (hide yes)))
  (property "Datasheet" "~" (at 367.22 177.8 0) (effects (font (size 1 1)) (hide yes))) (pin "1") (pin "2"))
 (text "PA1=TAMP_OUT4 -> three lid contacts -> PC13=TAMP_IN1; hardware active shared output4.\nSeparate SW12 asynchronously resets MCU/LCD and disables SE while main power is present.\nPC1 is NOT tied to NRST: it is not a VBAT-capable input and a reset is not a lid event.\nBackup register anchor + active engine continuity must be checked; loss/flag => quarantine, never factory blank.\nNo automatic flag clear/reseed on normal boot. No proof against bridging, probing, SCA or all glitches.\nQualify backup life, reverse current, RF, reset latency, mechanics and injection before release." (at 195 268 0) (effects (font (size 1.05 1.05)))))
